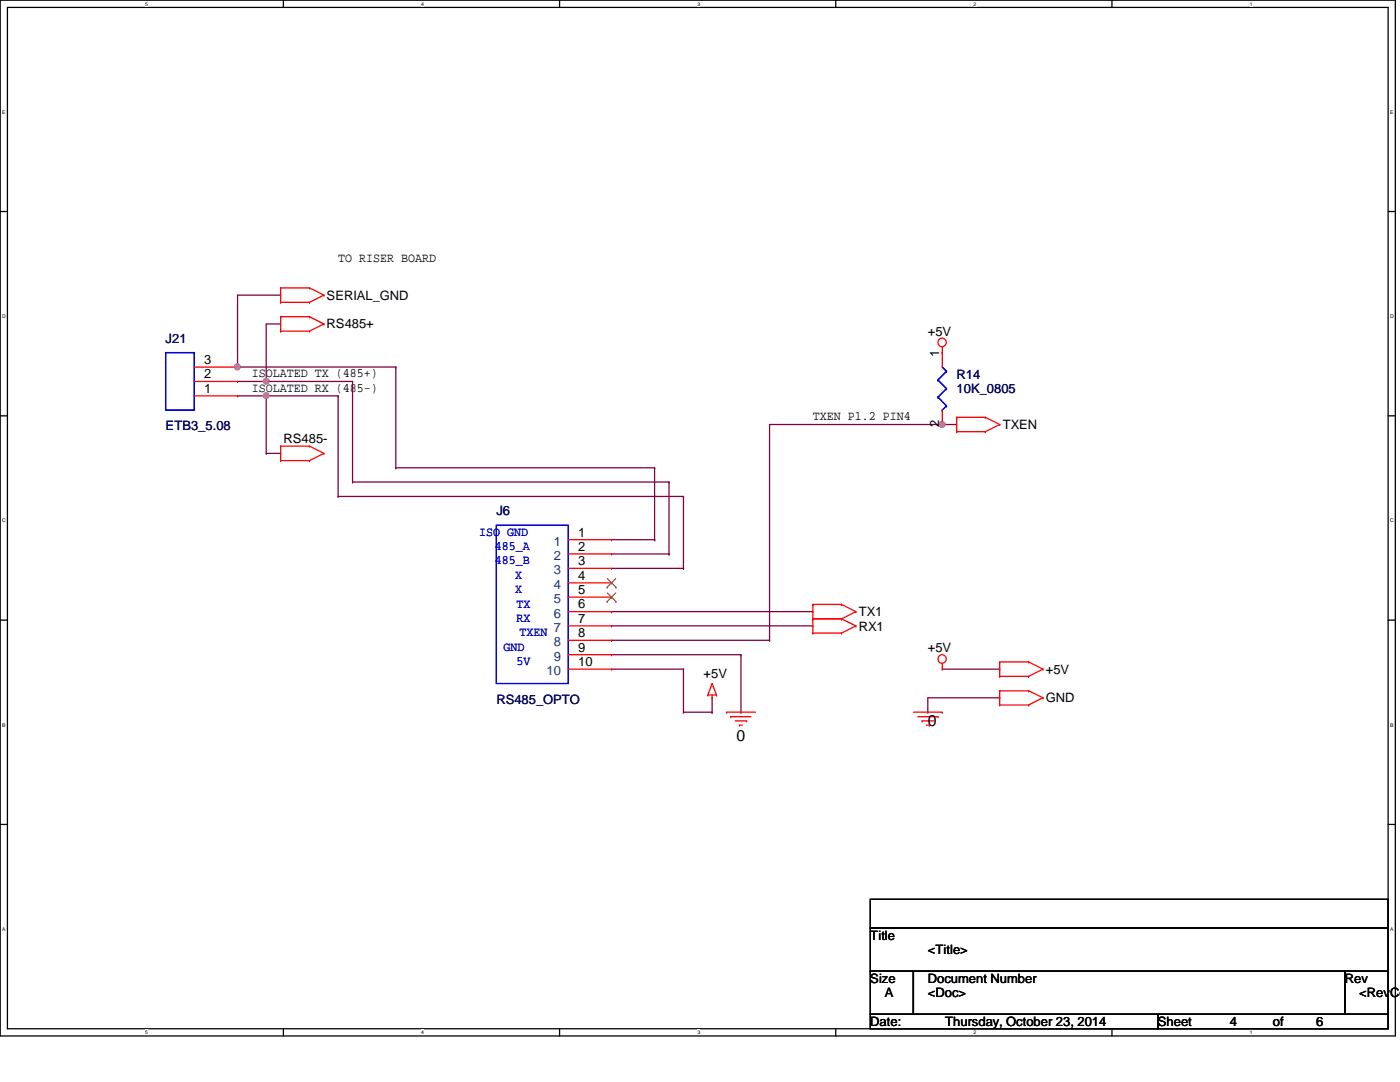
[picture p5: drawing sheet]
<svg xmlns="http://www.w3.org/2000/svg" width="279mm" height="216mm" viewBox="0 0 279 216" stroke-linecap="round" stroke-linejoin="round" font-family="sans-serif">
<path d="M0 0h278.5v206.7h-278.5zM1.5 1.5h275.5v203.8h-275.5z" fill="none" stroke="#000" stroke-width=".25"/>
<g fill="#fff">
<path d="M29 .2h.5v1.2h-.5z"/>
<path d="M29 205.4h.5v1.2h-.5z"/>
</g>
<path d="M56.6 0v1.5M56.6 205.3v1.4" fill="none" stroke="#000" stroke-width=".25"/>
<g fill="#fff">
<path d="M84.1 .2h.5v1.2h-.5z"/>
<path d="M84.1 205.4h.5v1.2h-.5z"/>
</g>
<path d="M111.7 0v1.5M111.7 205.3v1.4" fill="none" stroke="#000" stroke-width=".25"/>
<g fill="#fff">
<path d="M139.2 .2h.5v1.2h-.5z"/>
<path d="M139.2 205.4h.5v1.2h-.5z"/>
</g>
<path d="M166.8 0v1.5M166.8 205.3v1.4" fill="none" stroke="#000" stroke-width=".25"/>
<g fill="#fff">
<path d="M194.3 .2h.6v1.2h-.6z"/>
<path d="M194.3 205.4h.6v1.2h-.6z"/>
</g>
<path d="M221.9 0v1.5M221.9 205.3v1.4" fill="none" stroke="#000" stroke-width=".25"/>
<g fill="#fff">
<path d="M249.4 .2h.6v1.2h-.6z"/>
<path d="M249.4 205.4h.6v1.2h-.6z"/>
<path d="M.4 21.8h.7v1.2h-.7z"/>
<path d="M277.4 21.8h.7v1.2h-.7z"/>
<path d="M.4 62.6h.7v1.1h-.7z"/>
<path d="M277.4 62.6h.7v1.1h-.7z"/>
</g>
<path d="M0 42.2h1.5M277 42.2h1.5" fill="none" stroke="#000" stroke-width=".25"/>
<g fill="#fff">
<path d="M.4 103.3h.7v1.2h-.7z"/>
<path d="M277.4 103.3h.7v1.2h-.7z"/>
</g>
<path d="M0 83h1.5M277 83h1.5" fill="none" stroke="#000" stroke-width=".25"/>
<g fill="#fff">
<path d="M.4 144.1h.7v1.1h-.7z"/>
<path d="M277.4 144.1h.7v1.1h-.7z"/>
</g>
<path d="M0 123.7h1.5M277 123.7h1.5" fill="none" stroke="#000" stroke-width=".25"/>
<g fill="#fff">
<path d="M.4 184.9h.7v1.1h-.7z"/>
<path d="M277.4 184.9h.6v1.1h-.6z"/>
</g>
<path d="M0 164.5h1.5M277 164.5h1.5" fill="none" stroke="#000" stroke-width=".25"/>
<path d="M153.6 84.7h37.3M188 84.7h.1M190.9 84.7h.1M188 133.5h11.5M199.5 133.5h.1M199.5 139.2h.1M199.5 139.2h-14.3v2.9M185.2 142.1h.1" fill="none" stroke="#800040" stroke-width=".25"/>
<circle cx="188" cy="84.7" r=".56" fill="#f0f"/>
<circle cx="188" cy="84.7" r=".56" fill="none" stroke="#f0f" stroke-width=".25"/>
<path d="M47.4 76.1h5.7M53.1 76.1h.1M53.1 64.6v11.5M53.1 79v11.5M53.1 90.5h.1" fill="none" stroke="#800040" stroke-width=".25"/>
<circle cx="53.1" cy="76.1" r=".56" fill="#f0f"/>
<circle cx="53.1" cy="76.1" r=".56" fill="none" stroke="#f0f" stroke-width=".25"/>
<path d="M47.4 79h20.1M53.1 79h.1M53.1 64.6h2.9M53.1 76.1h17.3M56 64.6h.1M67.5 79h.1M70.4 76.1h.1" fill="none" stroke="#800040" stroke-width=".25"/>
<circle cx="53.1" cy="78.9" r=".56" fill="#f0f"/>
<circle cx="53.1" cy="78.9" r=".56" fill="none" stroke="#f0f" stroke-width=".25"/>
<path d="M56 58.9h.1M56 58.9h-8.6v14.3M47.4 73.2h.1M53.1 90.5h2.9M56 90.5h.1" fill="none" stroke="#800040" stroke-width=".25"/>
<circle cx="47.4" cy="73.2" r=".56" fill="#f0f"/>
<circle cx="47.4" cy="73.2" r=".56" fill="none" stroke="#f0f" stroke-width=".25"/>
<g fill="none" stroke="#800040" stroke-width=".25">
<path d="M47.4 73.2h31.6M67.5 79v20.1M70.4 76.1v20.1M79 73.2h.1M79 73.2v20.1M67.5 99.1h.1M67.5 99.1h68.9M70.4 96.2h.1M70.4 96.2h63.1M79 93.3h.1M79 93.3h51.6M130.6 93.3h.1"/>
<path d="M130.6 93.3v14.4M133.5 96.2h.1M133.5 96.2v14.3M136.4 99.1h.1M136.4 99.1v14.3M153.6 84.7v43.1M122 113.4h14.4M122 107.7h8.6M122 110.5h11.5M130.6 107.7h.1M133.5 110.5h.1M136.4 113.4h.1"/>
<path d="M122 127.8h.1M122 130.6h25.9M122 133.5h14.4M122 124.9h40.2M122 122h40.2M122 127.8h31.6M136.4 133.5h.1M136.4 133.5v8.6M142.1 139.2v2.9M147.9 130.6h.1M147.9 130.6v11.5M153.6 127.8h.1"/>
<path d="M162.2 124.9h.1M162.2 122h.1M136.4 142.1h.1M136.4 142.1h5.7M142.1 142.1h.1M147.9 142.1h.1"/>
</g>
<g fill="none" stroke="#f00" stroke-width=".25">
<path d="M56 57.4h.1M56 57.4v2.9M56 57.4h5.8M61.8 57.4h.1M61.8 57.4l2.8 1.5M64.6 58.9h.1M64.6 58.9l-2.8 1.4M38.8 79h8.6M38.8 76.1h8.6M38.8 73.2h8.6M47.4 79h.1M47.4 76.1h.1"/>
<path d="M47.4 73.2h.1M56 66.1h.1M56 63.2h.1M56 60.3h.1M56 63.2v2.9M56 66.1h5.8M56 63.2h5.8M56 60.3h5.8M61.8 66.1h.1M61.8 63.2h.1M61.8 60.3h.1M61.8 63.2l2.8 1.4"/>
<path d="M64.6 64.6h.1M64.6 64.6l-2.8 1.5M188 70.4h.1M188 69.2v4M56 91.9h.1M56 89h.1M56 91.9h5.8M56 89v2.9M56 89h5.8M61.8 91.9h.1M61.8 89h.1M61.8 89l2.8 1.5"/>
<path d="M64.6 90.5h.1M64.6 90.5l-2.8 1.4M188 84.7h.1M188 81.8v2.9M190.9 86.1h.1M190.9 83.3h.1M190.9 86.1h5.7M190.9 83.3v2.8M190.9 83.3h5.7M196.6 86.1h.1M196.6 83.3h.1M196.6 83.3l2.9 1.4"/>
<path d="M199.5 84.7h.1M199.5 84.7l-2.9 1.4M113.4 107.7h8.6M113.4 110.5h8.6M113.4 113.4h8.6M113.4 116.3h8.6M113.4 119.2h8.6M122 107.7h.1M122 110.5h.1M122 113.4h.1M122 116.3h.1M122 119.2h.1"/>
<path d="M113.4 122h8.6M113.4 124.9h8.6M113.4 127.8h8.6M113.4 130.6h8.6M113.4 133.5h8.6M122 122h.1M122 124.9h.1M122 127.8h.1M122 130.6h.1M122 133.5h.1M141.3 138.7h.1M141.3 138.7h1.7"/>
<path d="M142.1 139.2h.1M142.1 136.4h.1M142.1 138.7v.5M142.1 136.4l.9 2.3M142.1 136.4l-.8 2.3M143 138.7h.1M162.2 126.3h.1M162.2 123.5h.1M162.2 120.6h.1M162.2 126.3h5.7M162.2 120.6v5.7M162.2 123.5h5.7"/>
<path d="M162.2 120.6h5.7M167.9 126.3h.1M167.9 123.5h.1M167.9 120.6h.1M167.9 123.5l2.9 1.4M167.9 120.6l2.9 1.4M170.8 124.9h.1M170.8 122h.1M170.8 124.9l-2.9 1.4M170.8 122l-2.9 1.5M188 133.5h.1M188 132.4v1.1"/>
<path d="M199.5 137.8h.1M199.5 132.1h.1M199.5 135h.1M199.5 137.8h5.8M199.5 132.1v2.9M199.5 137.8v2.9M199.5 132.1h5.8M199.5 135h5.8M205.3 137.8h.1M205.3 132.1h.1M205.3 135h.1M205.3 137.8l2.9 1.4"/>
<path d="M205.3 132.1l2.9 1.4M208.2 139.2h.1M208.2 133.5h.1M208.2 139.2l-2.9 1.5M208.2 133.5l-2.9 1.5M145 142.1h.1M145 142.1h5.7M145.8 143h.1M145.8 143h4.1M146.7 143.8h2.3M147.6 144.7h.1M147.6 144.7h.6"/>
<path d="M149 143.8h.1M182.3 142.1h5.7M183.2 143h4M184 143.8h.1M184 143.8h2.3M184.9 144.7h.6M185.5 144.7h.1M187.2 143h.1M188 142.1h.1M199.5 140.7h.1M199.5 140.7h5.8M205.3 140.7h.1"/>
<circle cx="188" cy="68.3" r=".84"/>
<circle cx="188" cy="131.5" r=".84"/>
</g>
<path d="M173.7 179.5h103.3v5.7h-103.3zM173.7 185.2h103.3v8.6h-103.3zM173.7 193.8h8.6v8.6h-8.6zM182.3 193.8h86.1v8.6h-86.1zM268.4 193.8h8.6v8.6h-8.6zM173.7 202.4h57.4v2.9h-57.4zM231.1 202.4h45.9v2.9h-45.9z" fill="none" stroke="#000" stroke-width=".25"/>
<g fill="none" stroke="#00f" stroke-width=".25">
<path d="M33.1 70.4h5.7v11.4h-5.7zM187.2 75.8h.1M187.2 79.2h.1M187.2 75.8l1.7 1.8M187.2 79.2l1.7 1.8M188 73.2l.9 .9M188.9 74.1h.1M188.9 77.6h.1M188.9 74.1l-1.7 1.7M188.9 77.6l-1.7 1.6M188 81.8h.1M188.9 81h.1"/>
<path d="M188.9 81l-.9 .8M99.1 104.8h14.3v31.6h-14.3z"/>
</g>
<path d="M121.2 117.2h.1M121.2 115.4l1.7 1.8M121.2 118.3l1.7 1.8M122.9 115.4l-1.7 1.8M122.9 118.3l-1.7 1.8M122.9 117.2h.1M121.2 120.1h.1M122.9 120.1h.1" fill="none" stroke="#804000" stroke-width=".2"/>
<circle cx="188" cy="84.7" r=".56" fill="#f0f"/>
<circle cx="188" cy="84.7" r=".56" fill="none" stroke="#f0f" stroke-width=".25"/>
<circle cx="53.1" cy="76.1" r=".56" fill="#f0f"/>
<circle cx="53.1" cy="76.1" r=".56" fill="none" stroke="#f0f" stroke-width=".25"/>
<circle cx="53.1" cy="78.9" r=".56" fill="#f0f"/>
<circle cx="53.1" cy="78.9" r=".56" fill="none" stroke="#f0f" stroke-width=".25"/>
<circle cx="47.4" cy="73.2" r=".56" fill="#f0f"/>
<circle cx="47.4" cy="73.2" r=".56" fill="none" stroke="#f0f" stroke-width=".25"/>
<g font-size="3.1">
<text x="147" y="147.8">0</text>
<text x="185.2" y="144.9">0</text>
</g>
<g font-size="2.6">
<text x="67.5" y="52.4">TO RISER BOARD</text>
<text x="65.2" y="59.8">SERIAL_GND</text>
<text x="65.2" y="65.5">RS485+</text>
<text x="185.2" y="67">+5V</text>
<text x="187.4" y="71.2" transform="rotate(-90 187.4 71.2)">1</text>
<text x="40.8" y="75.5">2</text>
<text x="40.8" y="72.6">3</text>
<text x="50.3" y="75.3">ISOLATED TX (485+)</text>
<text x="40.8" y="78.4">1</text>
<text x="50.3" y="78.2">ISOLATED RX (485-)</text>
<text x="162.2" y="83.9">TXEN P1.2 PIN4</text>
<text x="56.6" y="88.5">RS485-</text>
<text x="187.4" y="85.3" transform="rotate(-90 187.4 85.3)">2</text>
<text x="200.1" y="85.6">TXEN</text>
<text x="115.4" y="107.1">1</text>
<text x="115.4" y="109.9">2</text>
<text x="115.4" y="112.8">3</text>
<text x="115.4" y="115.7">4</text>
<text x="115.4" y="118.5">5</text>
<text x="115.4" y="121.4">6</text>
<text x="115.4" y="124.2">7</text>
<text x="171.4" y="125.8">RX1</text>
<text x="171.4" y="122.9">TX1</text>
<text x="115.4" y="127.1">8</text>
<text x="115.4" y="130">9</text>
<text x="185.2" y="130.1">+5V</text>
<text x="115.4" y="132.9">10</text>
<text x="140.4" y="135.3">+5V</text>
<text x="208.7" y="134.4">+5V</text>
<text x="208.7" y="140.2">GND</text>
<text x="173.7" y="187.5">Title</text>
<text x="185.2" y="190.4">&lt;Title&gt;</text>
<text x="173.7" y="196.1">Size</text>
<text x="185.2" y="196.1">Document Number</text>
<text x="268.4" y="196.1">Rev</text>
<text x="176.6" y="199">A</text>
<text x="185.2" y="199">&lt;Doc&gt;</text>
<text x="271.3" y="199">&lt;RevCo</text>
<text x="173.7" y="204.7">Date:</text>
<text x="188.6" y="204.7">Thursday, October 23, 2014</text>
<text x="231.1" y="204.7">Sheet</text>
<text x="245.4" y="204.7">4</text>
<text x="254" y="204.7">of</text>
<text x="262.7" y="204.7">6</text>
</g>
<g font-size="2.6" fill="#000080">
<text x="33.1" y="68.4">J21</text>
<text x="190.9" y="75.6">R14</text>
<text x="190.9" y="78.4">10K_0805</text>
<text x="33.1" y="85.9">ETB3_5.08</text>
<text x="99.1" y="102.8">J6</text>
<text x="99.1" y="140.4">RS485_OPTO</text>
</g>
<g font-size="2.6" fill="#00f">
<text x="95.6" y="106.9">ISO GND</text>
<text x="98.8" y="109.8">485_A</text>
<text x="98.8" y="112.6">485_B</text>
<text x="102.8" y="115.5">X</text>
<text x="102.8" y="118.4">X</text>
<text x="103.1" y="121.2">TX</text>
<text x="103.1" y="124.1">RX</text>
<text x="100.5" y="129.8">GND</text>
<text x="103.7" y="127">TXEN</text>
<text x="103.1" y="132.7">5V</text>
</g>
<g font-size="2.6" fill="#004080">
<text x="110.5" y="108.9">1</text>
<text x="110.5" y="111.7">2</text>
<text x="110.5" y="114.6">3</text>
<text x="110.5" y="117.5">4</text>
<text x="110.5" y="120.4">5</text>
<text x="110.5" y="123.2">6</text>
<text x="110.5" y="126.1">7</text>
<text x="110.5" y="128.9">8</text>
<text x="110.5" y="131.8">9</text>
<text x="109.1" y="134.7">10</text>
</g>
<g font-size="1">
<text x="29" y="1.1">5</text>
<text x="84.1" y="1.1">4</text>
<text x="139.2" y="1.1">3</text>
<text x="194.3" y="1.1">2</text>
<text x="249.4" y="1.1">1</text>
<text x=".4" y="22.7">E</text>
<text x="277.4" y="22.7">E</text>
<text x=".4" y="63.5">D</text>
<text x="277.4" y="63.5">D</text>
<text x=".4" y="104.2">C</text>
<text x="277.4" y="104.2">C</text>
<text x=".4" y="145">B</text>
<text x="277.4" y="145">B</text>
<text x=".4" y="185.8">A</text>
<text x="277.4" y="185.8">A</text>
<text x="29" y="206.3">5</text>
<text x="84.1" y="206.3">4</text>
<text x="139.2" y="206.3">3</text>
<text x="194.3" y="206.3">2</text>
<text x="249.4" y="206.3">1</text>
</g>
</svg>
